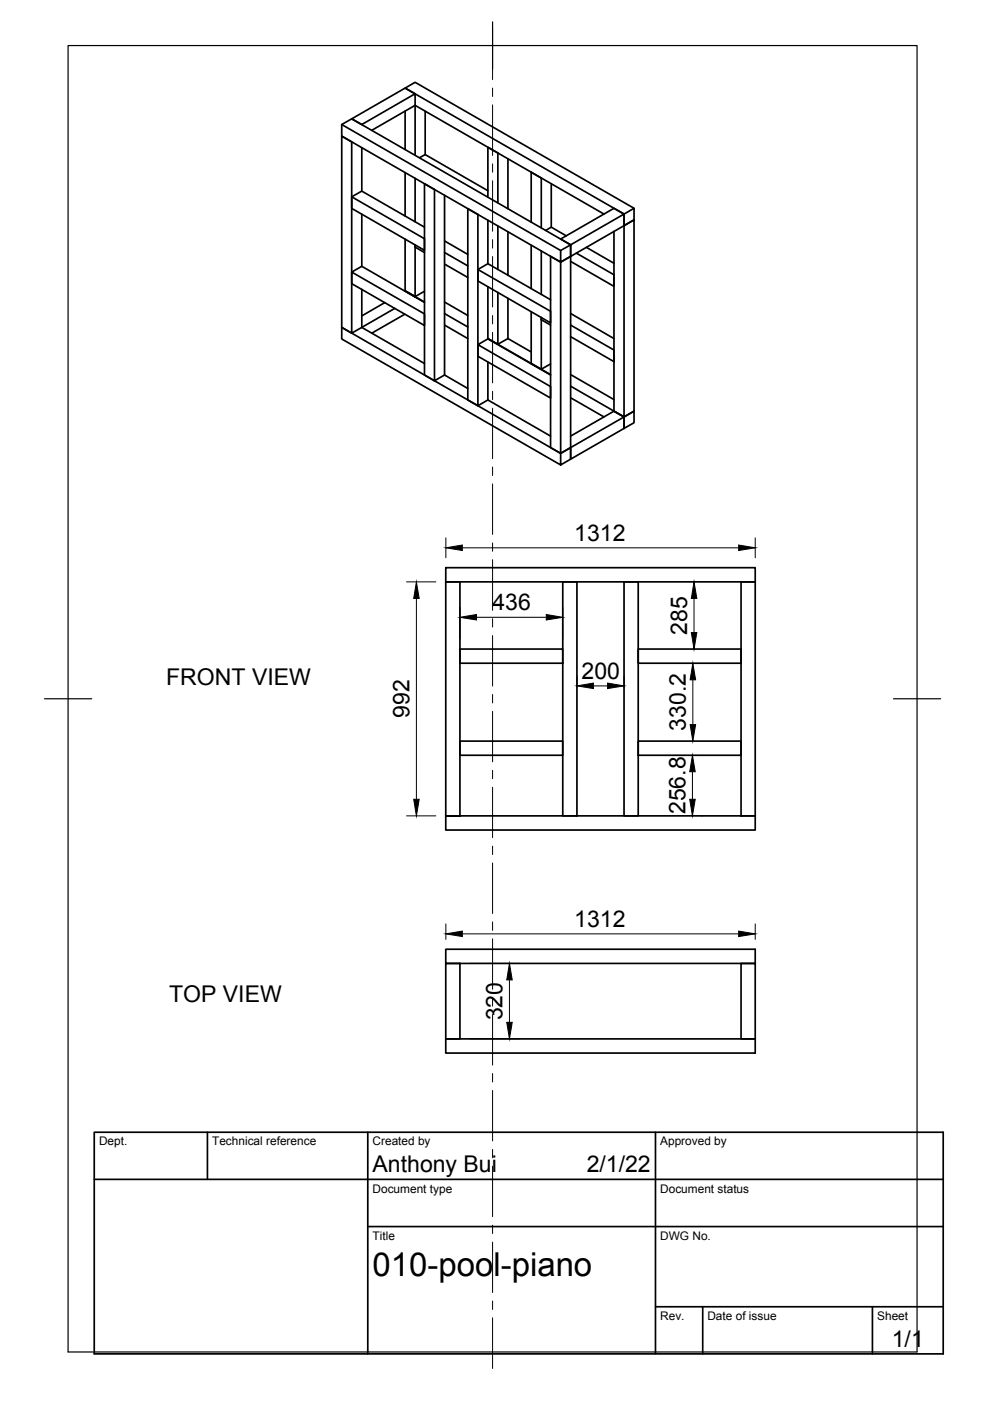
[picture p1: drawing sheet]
<svg xmlns="http://www.w3.org/2000/svg" width="210mm" height="297mm" viewBox="0 0 210 297" stroke-linecap="round" stroke-linejoin="round" font-family="sans-serif">
<!-- layer: Visible -->
<g fill="none" stroke="#000" stroke-width=".36">
<path d="M88 19.9l-11.3 6.5-2.1-1.2 11.3-6.5 2.1 1.2v2.4l-9.2 5.3M72.5 26.4l46.4 26.7M76.7 31.3v9.2M85.9 23.6v8.1M85.9 36.6v9.2M88 32.9v-10.6l40.1 23.1M88 37.8v9.2M88.9 33.5l1.2-.7 13.3 7.6M90.1 23.6v9.2M107.7 33.7v10.5M116.9 39v9.2M74.6 41.7l15.4 8.9v2.5l-15.4-8.9v-2.5l2.1-1.2 13.3 7.7"/>
<path d="M74.6 57.7v2.4l15.4 8.9v-2.4l-15.4-8.9 2.1-1.2 13.3 7.6M76.7 45.4v11.1M85.9 50.7v11M88 51.9l-.1 11M88 52.4l2 1.1M94.3 41.4v38.1M94.3 51.1l4.9 2.8M94.3 53.5l4.9 2.9M94.3 56l4.9 2.8M101.3 57.1l15.4 8.9v2.5l-15.4-8.9v-2.5l2.1-1.2 13.3 7.6M103.4 41.8v-10.6l2.2 1.2v10.6M103.4 46.7v9.2"/>
<path d="M105.6 47.9v9.2M107.7 49.1v9.2M112.6 47.1v-10.6l2.2 1.2v10.6M112.6 52v9.2M114.8 53.2v9.2M115.7 48.9l1.2-.7 3.2 1.8M122.2 53.7l8 4.6v2.4l-9.2-5.3M124.3 52.4l5.9 3.4M130.2 49.1v38.1l2.1 1.2v-40.6l2.1-1.2v40.6l-2.1 1.2M132.3 45.4l2.1-1.2v2.4l-2.1 1.2zM134.4 44.2l-46.4-26.8-2.1 1.3 46.4 26.7-11.3 6.5-2.1-1.2 11.3-6.5 2.1 1.2v2.4l-11.3 6.6v-2.5l-46.4-26.7-2.1 1.2v2.5l46.4 26.7 2.1-1.2v-2.5l-2.1 1.2v43l2.1-1.2v-40.5l-2.1 1.2-2.2-1.2v40.5l2.2 1.2-46.4-26.7M72.5 69.4v2.5l46.4 26.7v-2.5l2.1-1.2v2.5l-2.1 1.2"/>
<path d="M72.5 69.4v-40.5l2.1 1.2v40.5l2.1-1.2M72.5 69.4l2.1 1.2M76.7 69.4l13.3 7.7M76.7 61.3v8.1M81.6 64.2l-4.9 2.8M83.7 65.4l-7 4M85.8 66.6l-7 4M85.9 61.7l2.1 1.2 2-1.1M85.9 61.7l2.1 1.3M85.9 61.7l4.1 2.3M85.9 61.7h-.1M90 79.5v-40.5l2.1 1.2v40.5l2.2-1.2"/>
<path d="M94.3 68.9l4.9 2.9M94.3 64l4.9 2.9M94.3 66.5l4.9 2.8M94.3 79.5l4.9 2.9M101.3 73.1v2.4l15.4 8.9v-2.4l-15.4-8.9 2.1-1.3 13.3 7.7M103.4 60.8v11M103.4 76.8v8M105.6 62v11M107.7 71.8l-2.1 1.2-2.2-1.2 13.3 7.6M107.7 71.8l4.9 2.8M107.7 63.3v8.5M112.6 66.1v11l2.2 1.2 1.9-1.1"/>
<path d="M114.8 67.3v11M114.8 67.8l1.9 1.1M121 68.9l9.2 5.3v2.5l-9.2-5.3M121 79.4l9.2 5.3M121 66.5l9.2 5.3M103.4 84.8l-2.1 1.2v-40.5l-2.1-1.3v40.6l2.1 1.2M103.4 84.8l13.3 7.7M121 84.3l7.1 4.1M121 81.9l11.3 6.5M132.3 88.4l2.1-1.2v2.4l-2.1 1.2zM132.3 88.4l-11.3 6.5v2.5l11.3-6.6v-2.4l-2.1-1.2-9.2 5.3M94.5 120.4h65.6v3h-65.6z"/>
<path d="M94.5 123.4v49.6h65.6v3h-65.6v-3h3v-49.6zM97.5 137.6h21.8v3h-21.8zM119.3 123.4h3v49.6h-3zM132.3 123.4h3v49.6h-3zM135.3 137.6h21.8v3h-21.8zM157.1 123.4h3v49.6h-3zM97.5 157.1h21.8v3h-21.8zM135.3 157.1h21.8v3h-21.8zM94.5 201.3h65.6v3h-65.6zM94.5 204.3h3v16h-3zM157.1 204.3h3v16h-3zM94.5 220.3h65.6v3h-65.6z"/>
</g>
<!-- layer: Border -->
<path d="M14.4 9.7h180v276.9h-180zM104.4 4.6v10.1M9.4 148.2h10.1M189.4 148.2h10" fill="none" stroke="#000" stroke-width=".25"/>
<!-- layer: TitleBlock -->
<path d="M20 240.1h180v46.9h-180zM20 250h180M44 240.1v9.9M78 240.1v46.9M139 240.1v46.9M78 260.1h122M139 277.1h61M149 277.1v9.9M185 277.1v9.9" fill="none" stroke="#000" stroke-width=".36"/>
<!-- layer: Dimensions -->
<g fill="none" stroke="#000" stroke-width=".21">
<path d="M94.5 114v4.3M98 116.1h58.6M160.1 114v4.3M86.2 123.4h6.2M88.3 126.9v42.6M97.5 128.8v6.7M101 130.9h14.8M119.3 128.8v6.7M147.2 126.9v7.2M122.3 143.3v2.5M125.8 145.4h3M132.3 143.3v2.5"/>
<path d="M146.9 144.1v9.5M86.2 173h6.2M146.8 163.6v5.9M148.8 173h.1M148.8 160.1h.1M94.5 195.9v3.3M98 198h58.6M160.1 195.9v3.3M99.6 204.3h10.5M108 207.8v9M99.6 220.3h10.5"/>
</g>
<g fill="#000" stroke="#000" stroke-width=".21">
<path d="M94.5 116.1l3.5-.5v1.1zM156.6 115.6l3.5 .5-3.5 .6zM88.3 123.4l.6 3.5h-1.2zM97.5 130.9l3.5-.6v1.2zM115.8 130.3l3.5 .6-3.5 .6zM147.2 123.4l.5 3.5h-1.1zM146.6 134.1h1.1l-.5 3.5zM122.3 145.4l3.5-.6v1.2zM128.8 144.8l3.5 .6-3.5 .6zM146.9 140.6l.6 3.5h-1.2zM146.3 153.6h1.2l-.6 3.5zM87.7 169.5h1.2l-.6 3.5z"/>
<path d="M146.8 160.1l.6 3.5h-1.2zM146.2 169.5h1.2l-.6 3.5zM94.5 198l3.5-.6v1.2zM156.6 197.4l3.5 .6-3.5 .6zM108 204.3l.6 3.5h-1.2zM107.4 216.8h1.2l-.6 3.5z"/>
</g>
<!-- layer: Center Lines -->
<g fill="none" stroke="#000" stroke-width=".21">
<path d="M104.4 6.1v10.8M104.4 18.7v1.8M104.4 22.2v10.8M104.4 34.7v1.8M104.4 38.3v10.7M104.4 50.8v1.8M104.4 54.4v10.7M104.4 66.9v1.8M104.4 70.4v10.8M104.4 83v1.7M104.4 86.5v10.7M104.4 99v1.8"/>
<path d="M104.4 102.6v10.7M104.4 115.1v1.8M104.4 118.7v10.7M104.4 131.2v1.8M104.4 134.8v10.7M104.4 147.2v1.8M104.4 150.8v10.7M104.4 163.3v1.8M104.4 166.9v10.7M104.4 179.4v1.8M104.4 183v10.7M104.4 195.5v1.8"/>
<path d="M104.4 199v10.7M104.4 211.5v1.8M104.4 215.1v10.7M104.4 227.6v1.8M104.4 231.2v10.7M104.4 243.7v1.8M104.4 247.3v10.7M104.4 259.8v1.7M104.4 263.3v10.8M104.4 275.8v1.8M104.4 279.4v10.7"/>
</g>
<text font-size="7" x="79" y="270.6">010-pool-piano</text>
<g font-size="4.9">
<text x="121.8" y="114.7">1312</text>
<text x="104.4" y="129.4">436</text>
<text x="145.7" y="134.5" transform="rotate(-90 145.7 134.5)">285</text>
<text x="123.3" y="144">200</text>
<text x="35.2" y="145.2">FRONT VIEW</text>
<text x="86.8" y="152.2" transform="rotate(-90 86.8 152.2)">992</text>
<text x="145.4" y="155" transform="rotate(-90 145.4 155)">330.2</text>
<text x="145.4" y="172.6" transform="rotate(-90 145.4 172.6)">256.8</text>
<text x="121.8" y="196.5">1312</text>
<text x="35.9" y="212.5">TOP VIEW</text>
<text x="106.6" y="216.3" transform="rotate(-90 106.6 216.3)">320</text>
<text x="79" y="248.5">Anthony Bui</text>
<text x="124.4" y="248.5">2/1/22</text>
<text x="189.1" y="285.7">1/1</text>
</g>
<g font-size="2.5">
<text x="21" y="242.9">Dept.</text>
<text x="45" y="242.9">Technical reference</text>
<text x="79" y="242.9">Created by</text>
<text x="140" y="242.9">Approved by</text>
<text x="79" y="252.8">Document type</text>
<text x="140" y="252.8">Document status</text>
<text x="79" y="262.9">Title</text>
<text x="140" y="262.9">DWG No.</text>
<text x="140" y="279.9">Rev.</text>
<text x="150" y="279.9">Date of issue</text>
<text x="186" y="279.9">Sheet</text>
</g>
</svg>
